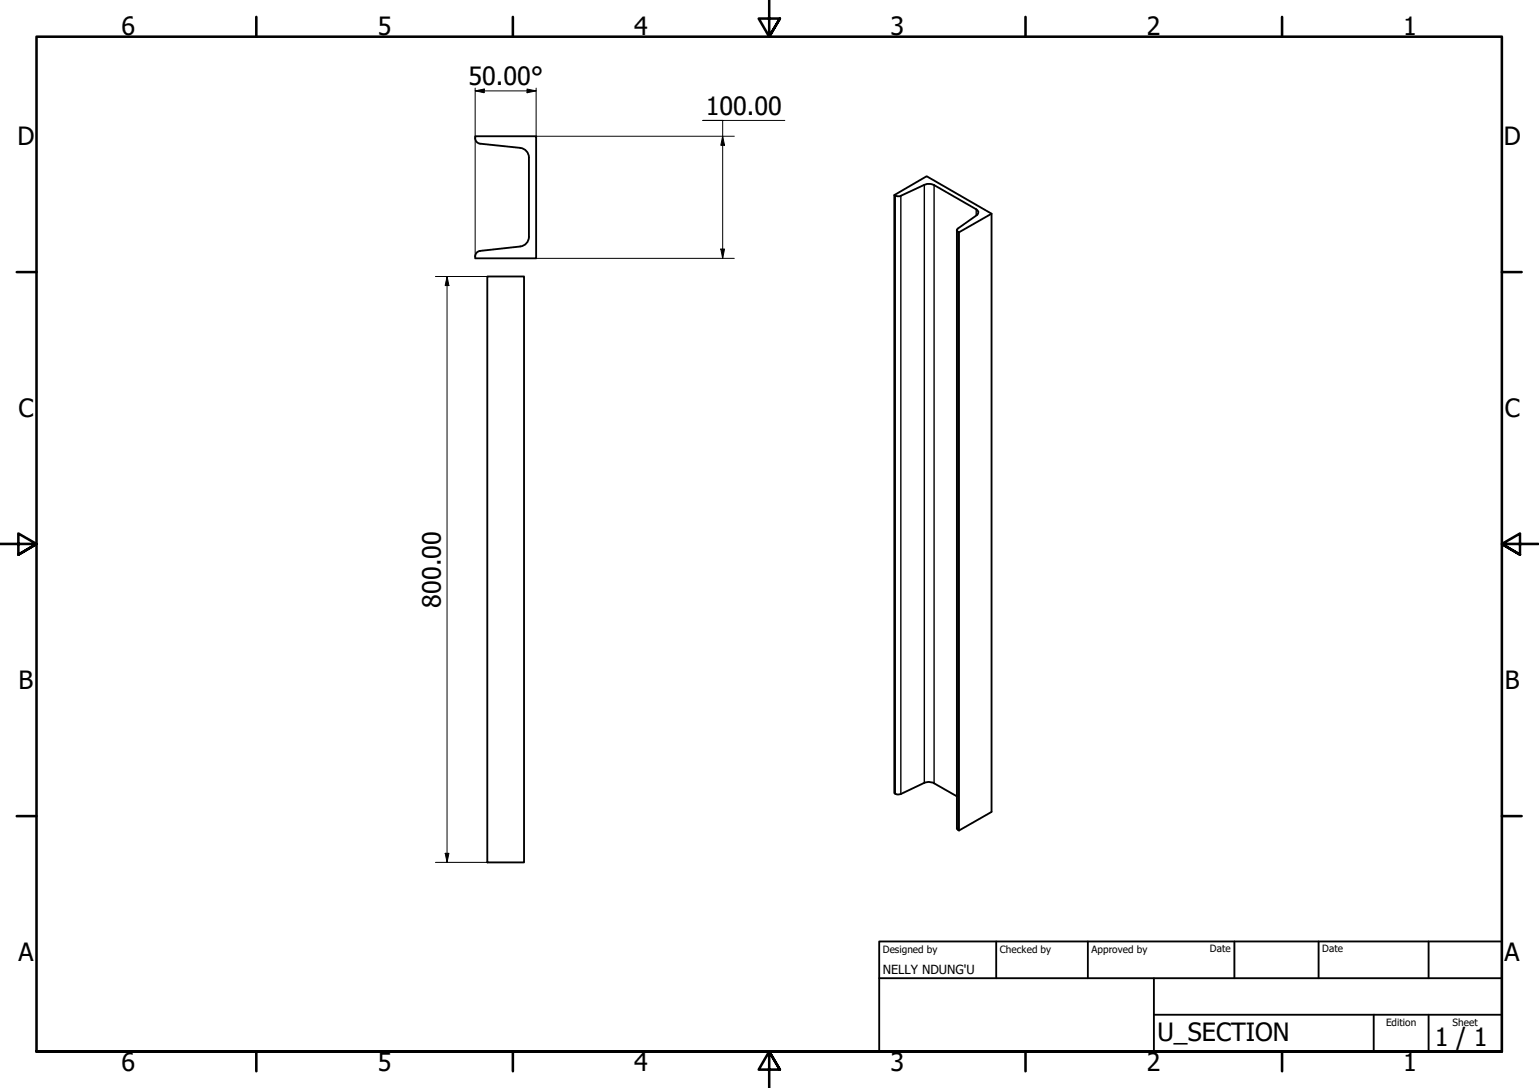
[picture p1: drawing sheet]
<svg xmlns="http://www.w3.org/2000/svg" width="420mm" height="297mm" viewBox="0 0 420 297" stroke-linecap="round" stroke-linejoin="round" font-family="sans-serif">
<!-- layer: Visible (ISO) -->
<path d="M129.7 37.7v-.5h16.7v33.3h-16.7v-.5M129.7 37.7a1.49 1.49 0 0 0 1.4 1.5l10.9 1.2a2.67 2.67 0 0 1 2.4 2.6M144.4 43v21.7M244.2 53.3l8.8-5.2 17.7 10.2v163.4l-8.9 5v-163.3l8.9-5.1M133 75.5h10.1v159.9h-10.1zM144.4 64.7a2.64 2.64 0 0 1-2.4 2.6l-10.9 1.2a1.51 1.51 0 0 0-1.4 1.5M261.2 62.9v163.4l.6 .4M261.8 63.4l-.6-.4 .1-.4 5.4-3.9 .4-.7-.3-.7-12.5-7-1.2-.1-.8 .3-6.6 3.1h-.7l-.8-.3v163.2l.8 .4 .9-.1 6.4-3.1 1.3-.2 1.1 .2 6.5 3.7" fill="none" stroke="#000" stroke-width=".51"/>
<!-- layer: Visible Narrow (ISO) -->
<path d="M244.4 53.4v163.3M245.9 53.5v163.3M252.3 50.5v163.2M255 50.5v163.4M266.5 57.1v1.7M261.6 63.3v163.3" fill="none" stroke="#000" stroke-width=".38"/>
<!-- layer: Border (ISO) -->
<g fill="none" stroke="#000" stroke-width=".7">
<path d="M70 4.6v5.4M140 4.6v5.4M210 0v10l-2.9-4.9h5.8l-2.9 4.9 2.9-4.9M280 4.6v5.4M350 4.6v5.4M4.6 74.3h5.4M410 74.3h5.4M0 148.5h10l-5-2.8v5.7l5-2.9-5 2.9M420 148.5h-10l5-2.8v5.7l-5-2.9 5 2.9M4.6 222.8h5.4M410 222.8h5.4M10 287.1v-277.1h400v277.1h-400h400"/>
<path d="M70 287.1v5.4M140 287.1v5.4M212.9 292l-2.9-4.9 2.9 4.9h-5.8l2.9-4.9v9.9M280 287.1v5.4M350 287.1v5.4"/>
</g>
<!-- layer: Title (ISO) -->
<path d="M240 257h170v30.1h-170zM272 257v10.1M297 257v10.1M337 257v10.1M360 257v10.1M390 257v10.1M240 267.1h170M315 277h95M315 267.1v20M375 277v10.1M390 277v10.1" fill="none" stroke="#000" stroke-width=".51"/>
<!-- layer: Dimension (ISO) -->
<g fill="none" stroke="#000" stroke-width=".27">
<path d="M129.7 24.8l2.5-.5v1zM129.7 24.8h16.7M129.7 24.1v45.9M143.9 24.3l2.5 .5-2.5 .5zM146.4 24.1v13.1h54.1M197.3 37.2l.5 2.5h-1zM214.2 32.9h-22.3h5.4v37.6M118.9 75.5h14.1M122 75.5l.6 2.5h-1.1zM122 75.5v159.9M146.4 70.5h54.1M196.8 68h1l-.5 2.5z"/>
<path d="M118.9 235.4h14.1M121.5 233h1.1l-.6 2.4z"/>
</g>
<g fill="#000">
<path d="M129.7 24.8l2.5-.5v1z" fill-rule="evenodd"/>
<path d="M143.9 24.3l2.5 .5-2.5 .5z" fill-rule="evenodd"/>
<path d="M197.3 37.2l.5 2.5h-1z" fill-rule="evenodd"/>
<path d="M122 75.5l.6 2.5h-1.1z" fill-rule="evenodd"/>
<path d="M196.8 68h1l-.5 2.5z" fill-rule="evenodd"/>
<path d="M121.5 233h1.1l-.6 2.4z" fill-rule="evenodd"/>
</g>
<g font-size="6.9">
<text x="33.1" y="9.6">6</text>
<text x="103.1" y="9.6">5</text>
<text x="173.1" y="9.6">4</text>
<text x="243.1" y="9.6">3</text>
<text x="313.1" y="9.6">2</text>
<text x="383.1" y="9.6">1</text>
<text x="127.9" y="23.2">50.00°</text>
<text x="192.7" y="31.3">100.00</text>
<text x="4.8" y="39.7">D</text>
<text x="410.6" y="39.7">D</text>
<text x="5" y="113.9">C</text>
<text x="410.8" y="113.9">C</text>
<text x="120.4" y="165.9" transform="rotate(-90 120.4 165.9)">800.00</text>
<text x="5.1" y="188.1">B</text>
<text x="410.8" y="188.1">B</text>
<text x="5" y="262.4">A</text>
<text x="410.8" y="262.4">A</text>
<text x="316" y="284.1">U_SECTION</text>
<text x="391.7" y="285.6">1 / 1</text>
<text x="33.1" y="292.5">6</text>
<text x="103.1" y="292.5">5</text>
<text x="173.1" y="292.5">4</text>
<text x="243.1" y="292.5">3</text>
<text x="313.1" y="292.5">2</text>
<text x="383.1" y="292.5">1</text>
</g>
<text font-size="3.4" x="241" y="266">NELLY NDUNG'U</text>
<g font-size="2.7">
<text x="241" y="260.1">Designed by</text>
<text x="273" y="260.1">Checked by</text>
<text x="298" y="260.1">Approved by</text>
<text x="330.3" y="260">Date</text>
<text x="361" y="260">Date</text>
<text x="378.4" y="280.1">Edition</text>
<text x="396.6" y="280.1">Sheet</text>
</g>
</svg>
